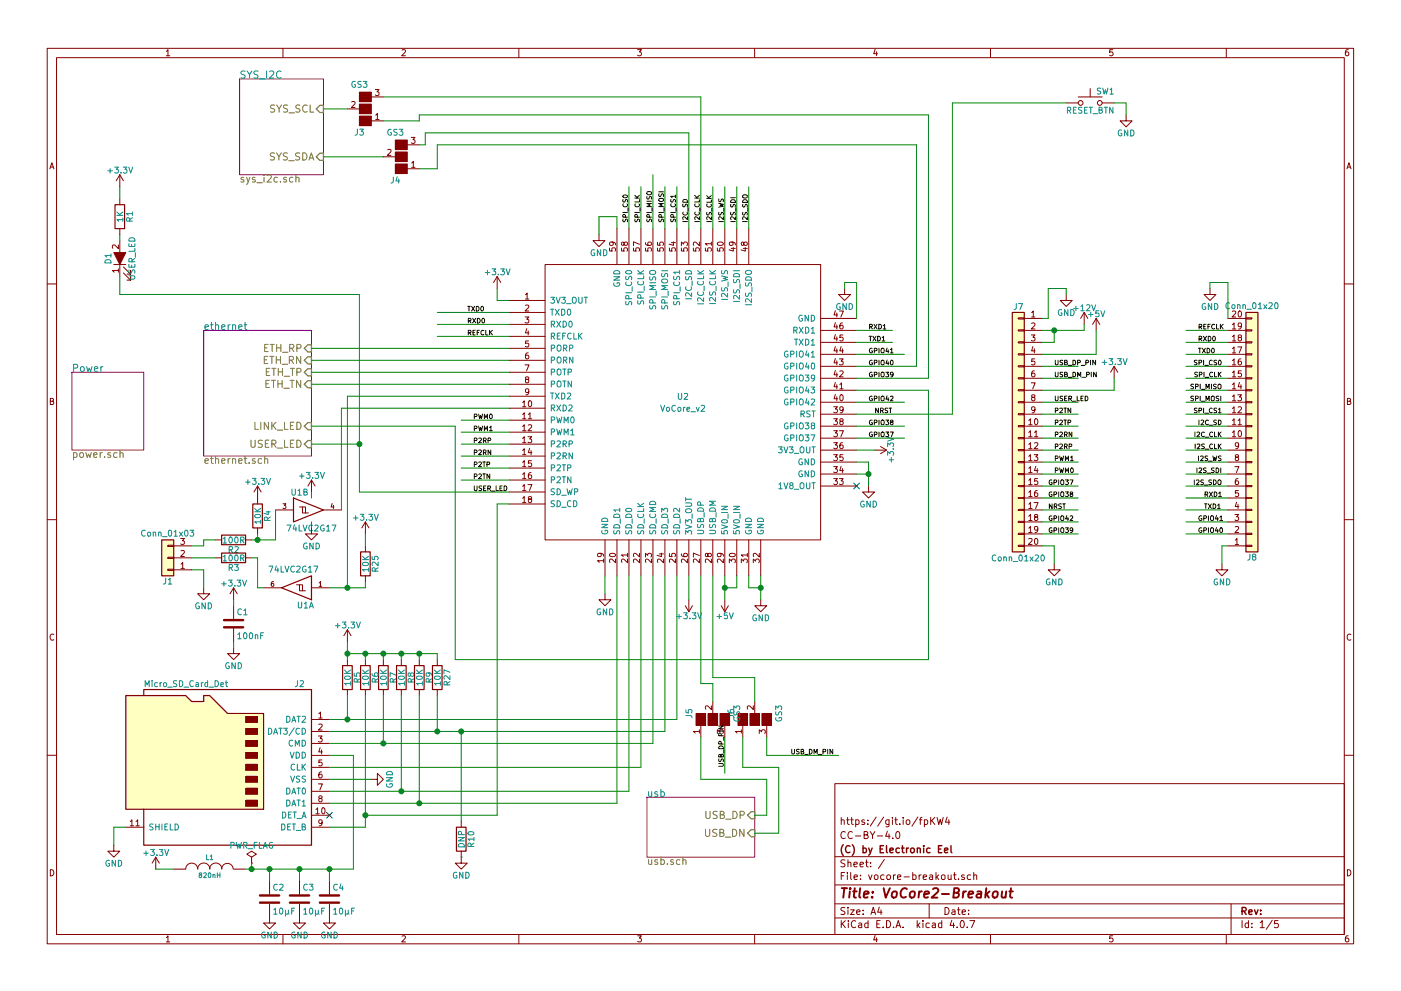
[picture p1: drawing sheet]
EESchema Schematic File Version 2
LIBS:power
LIBS:device
LIBS:switches
LIBS:relays
LIBS:motors
LIBS:transistors
LIBS:conn
LIBS:linear
LIBS:regul
LIBS:74xx
LIBS:cmos4000
LIBS:adc-dac
LIBS:memory
LIBS:xilinx
LIBS:microcontrollers
LIBS:dsp
LIBS:microchip
LIBS:analog_switches
LIBS:motorola
LIBS:texas
LIBS:intel
LIBS:audio
LIBS:interface
LIBS:digital-audio
LIBS:philips
LIBS:display
LIBS:cypress
LIBS:siliconi
LIBS:opto
LIBS:atmel
LIBS:contrib
LIBS:valves
LIBS:win
LIBS:hr911105_rj45
LIBS:ip4220cz6
LIBS:74xgxx
LIBS:tm-kicad-lib
LIBS:mt9700
LIBS:lm75
LIBS:SY8113B
LIBS:rv-8803
LIBS:solderbridge
LIBS:vocore-breakout-cache
EELAYER 25 0
EELAYER END
$Descr A4 11693 8268
encoding utf-8
Sheet 1 5
Title "VoCore2-Breakout"
Date ""
Rev ""
Comp "(C) by Electronic Eel"
Comment1 "CC-BY-4.0"
Comment2 "https://git.io/fpKW4"
Comment3 ""
Comment4 ""
$EndDescr
$Comp
L VoCore_v2 U2
U 1 1
P 5700 3350
F 0 "U2" H 5700 3400 50  0000 C CNN
F 1 "VoCore_v2" H 5700 3300 50  0000 C CNN
F 2 "modules:VoCore_v2" H 5700 3000 50  0001 C CNN
F 3 "DOCUMENTATION" H 5700 2900 50  0001 C CNN
	1    5700 3350
	1    0    0    -1  
$EndComp
$Sheet
S 1700 2750 900  1050
U 5BB50F9E
F0 "ethernet" 60
F1 "ethernet.sch" 60
F2 "ETH_RP" I R 2600 2900 60 
F3 "ETH_RN" I R 2600 3000 60 
F4 "ETH_TP" I R 2600 3100 60 
F5 "ETH_TN" I R 2600 3200 60 
F6 "LINK_LED" I R 2600 3550 60 
F7 "USER_LED" I R 2600 3700 60 
$EndSheet
$Comp
L Micro_SD_Card_Det J2
U 1 1
P 1850 6400
F 0 "J2" H 1200 7100 50  0000 C CNN
F 1 "Micro_SD_Card_Det" H 2500 7100 50  0000 R CNN
F 2 "modules:microSD-Receptacle-SelfEject" H 3900 7100 50  0001 C CNN
F 3 "" H 1850 6500 50  0001 C CNN
	1    1850 6400
	-1   0    0    -1  
$EndComp
$Comp
L GND #PWR01
U 1 1
P 950 7050
F 0 "#PWR01" H 950 6800 50  0001 C CNN
F 1 "GND" H 950 6900 50  0000 C CNN
F 2 "" H 950 7050 50  0001 C CNN
F 3 "" H 950 7050 50  0001 C CNN
	1    950  7050
	1    0    0    -1  
$EndComp
$Comp
L +3.3V #PWR02
U 1 1
P 2900 5350
F 0 "#PWR02" H 2900 5200 50  0001 C CNN
F 1 "+3.3V" H 2900 5490 50  0000 C CNN
F 2 "" H 2900 5350 50  0001 C CNN
F 3 "" H 2900 5350 50  0001 C CNN
	1    2900 5350
	1    0    0    -1  
$EndComp
$Comp
L R R5
U 1 1
P 2900 5650
F 0 "R5" V 2980 5650 50  0000 C CNN
F 1 "10K" V 2900 5650 50  0000 C CNN
F 2 "modules:SMD0603-wide-R" V 2830 5650 50  0001 C CNN
F 3 "" H 2900 5650 50  0001 C CNN
	1    2900 5650
	1    0    0    -1  
$EndComp
$Comp
L R R7
U 1 1
P 3200 5650
F 0 "R7" V 3280 5650 50  0000 C CNN
F 1 "10K" V 3200 5650 50  0000 C CNN
F 2 "modules:SMD0603-wide-R" V 3130 5650 50  0001 C CNN
F 3 "" H 3200 5650 50  0001 C CNN
	1    3200 5650
	1    0    0    -1  
$EndComp
$Comp
L R R8
U 1 1
P 3350 5650
F 0 "R8" V 3430 5650 50  0000 C CNN
F 1 "10K" V 3350 5650 50  0000 C CNN
F 2 "modules:SMD0603-wide-R" V 3280 5650 50  0001 C CNN
F 3 "" H 3350 5650 50  0001 C CNN
	1    3350 5650
	1    0    0    -1  
$EndComp
$Comp
L R R9
U 1 1
P 3500 5650
F 0 "R9" V 3580 5650 50  0000 C CNN
F 1 "10K" V 3500 5650 50  0000 C CNN
F 2 "modules:SMD0603-wide-R" V 3430 5650 50  0001 C CNN
F 3 "" H 3500 5650 50  0001 C CNN
	1    3500 5650
	1    0    0    -1  
$EndComp
$Comp
L Conn_01x03 J1
U 1 1
P 1400 4650
F 0 "J1" H 1400 4850 50  0000 C CNN
F 1 "Conn_01x03" H 1400 4450 50  0000 C CNN
F 2 "Pin_Headers:Pin_Header_Angled_1x03_Pitch2.54mm" H 1400 4650 50  0001 C CNN
F 3 "" H 1400 4650 50  0001 C CNN
	1    1400 4650
	-1   0    0    1   
$EndComp
$Comp
L 74LVC2G17 U1
U 1 1
P 2450 4900
F 0 "U1" H 2350 5050 50  0000 C CNN
F 1 "74LVC2G17" H 2450 4750 50  0000 C CNN
F 2 "modules:SC-70-6-wide" H 2450 4900 50  0001 C CNN
F 3 "" H 2450 4900 50  0001 C CNN
	1    2450 4900
	-1   0    0    1   
$EndComp
$Comp
L GND #PWR03
U 1 1
P 1700 4900
F 0 "#PWR03" H 1700 4650 50  0001 C CNN
F 1 "GND" H 1700 4750 50  0000 C CNN
F 2 "" H 1700 4900 50  0001 C CNN
F 3 "" H 1700 4900 50  0001 C CNN
	1    1700 4900
	1    0    0    -1  
$EndComp
$Comp
L 74LVC2G17 U1
U 2 1
P 2600 4250
F 0 "U1" H 2500 4400 50  0000 C CNN
F 1 "74LVC2G17" H 2600 4100 50  0000 C CNN
F 2 "modules:SC-70-6-wide" H 2600 4250 50  0001 C CNN
F 3 "" H 2600 4250 50  0001 C CNN
	2    2600 4250
	1    0    0    -1  
$EndComp
$Comp
L R R2
U 1 1
P 1950 4500
F 0 "R2" V 2030 4500 50  0000 C CNN
F 1 "100R" V 1950 4500 50  0000 C CNN
F 2 "modules:SMD0603-wide-R" V 1880 4500 50  0001 C CNN
F 3 "" H 1950 4500 50  0001 C CNN
	1    1950 4500
	0    1    1    0   
$EndComp
$Comp
L R R3
U 1 1
P 1950 4650
F 0 "R3" V 2030 4650 50  0000 C CNN
F 1 "100R" V 1950 4650 50  0000 C CNN
F 2 "modules:SMD0603-wide-R" V 1880 4650 50  0001 C CNN
F 3 "" H 1950 4650 50  0001 C CNN
	1    1950 4650
	0    1    1    0   
$EndComp
$Comp
L +3.3V #PWR04
U 1 1
P 2150 4150
F 0 "#PWR04" H 2150 4000 50  0001 C CNN
F 1 "+3.3V" H 2150 4290 50  0000 C CNN
F 2 "" H 2150 4150 50  0001 C CNN
F 3 "" H 2150 4150 50  0001 C CNN
	1    2150 4150
	1    0    0    -1  
$EndComp
$Comp
L R R4
U 1 1
P 2150 4300
F 0 "R4" V 2230 4300 50  0000 C CNN
F 1 "10K" V 2150 4300 50  0000 C CNN
F 2 "modules:SMD0603-wide-R" V 2080 4300 50  0001 C CNN
F 3 "" H 2150 4300 50  0001 C CNN
	1    2150 4300
	1    0    0    -1  
$EndComp
$Sheet
S 5400 6650 900  500 
U 5BB5493D
F0 "usb" 60
F1 "usb.sch" 60
F2 "USB_DP" I R 6300 6800 60 
F3 "USB_DN" I R 6300 6950 60 
$EndSheet
$Comp
L R R10
U 1 1
P 3850 7000
F 0 "R10" V 3930 7000 50  0000 C CNN
F 1 "DNP" V 3850 7000 50  0000 C CNN
F 2 "modules:SMD0603-wide-R" V 3780 7000 50  0001 C CNN
F 3 "" H 3850 7000 50  0001 C CNN
	1    3850 7000
	1    0    0    -1  
$EndComp
$Comp
L GND #PWR05
U 1 1
P 3850 7150
F 0 "#PWR05" H 3850 6900 50  0001 C CNN
F 1 "GND" H 3850 7000 50  0000 C CNN
F 2 "" H 3850 7150 50  0001 C CNN
F 3 "" H 3850 7150 50  0001 C CNN
	1    3850 7150
	1    0    0    -1  
$EndComp
$Comp
L R R6
U 1 1
P 3050 5650
F 0 "R6" V 3130 5650 50  0000 C CNN
F 1 "10K" V 3050 5650 50  0000 C CNN
F 2 "modules:SMD0603-wide-R" V 2980 5650 50  0001 C CNN
F 3 "" H 3050 5650 50  0001 C CNN
	1    3050 5650
	1    0    0    -1  
$EndComp
$Comp
L GND #PWR06
U 1 1
P 3100 6500
F 0 "#PWR06" H 3100 6250 50  0001 C CNN
F 1 "GND" H 3100 6350 50  0000 C CNN
F 2 "" H 3100 6500 50  0001 C CNN
F 3 "" H 3100 6500 50  0001 C CNN
	1    3100 6500
	0    -1   -1   0   
$EndComp
$Comp
L C C2
U 1 1
P 2250 7500
F 0 "C2" H 2275 7600 50  0000 L CNN
F 1 "10µF" H 2275 7400 50  0000 L CNN
F 2 "modules:SMD0805-wide-C" H 2288 7350 50  0001 C CNN
F 3 "" H 2250 7500 50  0001 C CNN
	1    2250 7500
	1    0    0    -1  
$EndComp
$Comp
L C C3
U 1 1
P 2500 7500
F 0 "C3" H 2525 7600 50  0000 L CNN
F 1 "10µF" H 2525 7400 50  0000 L CNN
F 2 "modules:SMD0805-wide-C" H 2538 7350 50  0001 C CNN
F 3 "" H 2500 7500 50  0001 C CNN
	1    2500 7500
	1    0    0    -1  
$EndComp
$Comp
L C C4
U 1 1
P 2750 7500
F 0 "C4" H 2775 7600 50  0000 L CNN
F 1 "10µF" H 2775 7400 50  0000 L CNN
F 2 "modules:SMD0805-wide-C" H 2788 7350 50  0001 C CNN
F 3 "" H 2750 7500 50  0001 C CNN
	1    2750 7500
	1    0    0    -1  
$EndComp
$Comp
L +3.3V #PWR07
U 1 1
P 1300 7250
F 0 "#PWR07" H 1300 7100 50  0001 C CNN
F 1 "+3.3V" H 1300 7390 50  0000 C CNN
F 2 "" H 1300 7250 50  0001 C CNN
F 3 "" H 1300 7250 50  0001 C CNN
	1    1300 7250
	1    0    0    -1  
$EndComp
$Comp
L INDUCTOR L1
U 1 1
P 1750 7250
F 0 "L1" H 1750 7350 40  0000 C CNN
F 1 "820nH" H 1750 7200 40  0000 C CNN
F 2 "modules:SMD0805-wide" V 1750 7250 60  0001 C CNN
F 3 "" V 1750 7250 60  0000 C CNN
	1    1750 7250
	1    0    0    -1  
$EndComp
$Comp
L GND #PWR08
U 1 1
P 2250 7650
F 0 "#PWR08" H 2250 7400 50  0001 C CNN
F 1 "GND" H 2250 7500 50  0000 C CNN
F 2 "" H 2250 7650 50  0001 C CNN
F 3 "" H 2250 7650 50  0001 C CNN
	1    2250 7650
	1    0    0    -1  
$EndComp
$Comp
L GND #PWR09
U 1 1
P 2500 7650
F 0 "#PWR09" H 2500 7400 50  0001 C CNN
F 1 "GND" H 2500 7500 50  0000 C CNN
F 2 "" H 2500 7650 50  0001 C CNN
F 3 "" H 2500 7650 50  0001 C CNN
	1    2500 7650
	1    0    0    -1  
$EndComp
$Comp
L GND #PWR010
U 1 1
P 2750 7650
F 0 "#PWR010" H 2750 7400 50  0001 C CNN
F 1 "GND" H 2750 7500 50  0000 C CNN
F 2 "" H 2750 7650 50  0001 C CNN
F 3 "" H 2750 7650 50  0001 C CNN
	1    2750 7650
	1    0    0    -1  
$EndComp
$Comp
L GS3 J6
U 1 1
P 6300 6000
F 0 "J6" H 6350 6200 50  0000 C CNN
F 1 "GS3" H 6350 5801 50  0000 C CNN
F 2 "modules:Solderbridge-3pad" V 6388 5926 50  0001 C CNN
F 3 "" H 6300 6000 50  0001 C CNN
	1    6300 6000
	0    -1   -1   0   
$EndComp
$Comp
L GS3 J5
U 1 1
P 5950 6000
F 0 "J5" H 6000 6200 50  0000 C CNN
F 1 "GS3" H 6000 5801 50  0000 C CNN
F 2 "modules:Solderbridge-3pad" V 6038 5926 50  0001 C CNN
F 3 "" H 5950 6000 50  0001 C CNN
	1    5950 6000
	0    -1   -1   0   
$EndComp
$Comp
L C C1
U 1 1
P 1950 5200
F 0 "C1" H 1975 5300 50  0000 L CNN
F 1 "100nF" H 1975 5100 50  0000 L CNN
F 2 "modules:SMD0603-wide-C" H 1988 5050 50  0001 C CNN
F 3 "" H 1950 5200 50  0001 C CNN
	1    1950 5200
	1    0    0    -1  
$EndComp
$Comp
L GND #PWR011
U 1 1
P 1950 5400
F 0 "#PWR011" H 1950 5150 50  0001 C CNN
F 1 "GND" H 1950 5250 50  0000 C CNN
F 2 "" H 1950 5400 50  0001 C CNN
F 3 "" H 1950 5400 50  0001 C CNN
	1    1950 5400
	1    0    0    -1  
$EndComp
$Comp
L +3.3V #PWR012
U 1 1
P 1950 5000
F 0 "#PWR012" H 1950 4850 50  0001 C CNN
F 1 "+3.3V" H 1950 5140 50  0000 C CNN
F 2 "" H 1950 5000 50  0001 C CNN
F 3 "" H 1950 5000 50  0001 C CNN
	1    1950 5000
	1    0    0    -1  
$EndComp
$Sheet
S 2000 650  700  800 
U 5BB7BF01
F0 "SYS_I2C" 60
F1 "sys_i2c.sch" 60
F2 "SYS_SCL" I R 2700 900 60 
F3 "SYS_SDA" I R 2700 1300 60 
$EndSheet
$Comp
L GS3 J3
U 1 1
P 3050 900
F 0 "J3" H 3100 1100 50  0000 C CNN
F 1 "GS3" H 3100 701 50  0000 C CNN
F 2 "modules:Solderbridge-3pad" V 3138 826 50  0001 C CNN
F 3 "" H 3050 900 50  0001 C CNN
	1    3050 900 
	-1   0    0    1   
$EndComp
$Comp
L GS3 J4
U 1 1
P 3350 1300
F 0 "J4" H 3400 1500 50  0000 C CNN
F 1 "GS3" H 3400 1101 50  0000 C CNN
F 2 "modules:Solderbridge-3pad" V 3438 1226 50  0001 C CNN
F 3 "" H 3350 1300 50  0001 C CNN
	1    3350 1300
	-1   0    0    1   
$EndComp
$Comp
L +3.3V #PWR013
U 1 1
P 1000 1550
F 0 "#PWR013" H 1000 1400 50  0001 C CNN
F 1 "+3.3V" H 1000 1690 50  0000 C CNN
F 2 "" H 1000 1550 50  0001 C CNN
F 3 "" H 1000 1550 50  0001 C CNN
	1    1000 1550
	1    0    0    -1  
$EndComp
$Comp
L R R1
U 1 1
P 1000 1800
F 0 "R1" V 1080 1800 50  0000 C CNN
F 1 "1K" V 1000 1800 50  0000 C CNN
F 2 "modules:SMD0603-wide-R" V 930 1800 50  0001 C CNN
F 3 "" H 1000 1800 50  0001 C CNN
	1    1000 1800
	1    0    0    -1  
$EndComp
$Comp
L LED_ALT D1
U 1 1
P 1000 2150
F 0 "D1" H 1000 2250 50  0000 C CNN
F 1 "USER_LED" H 1000 2050 50  0000 C CNN
F 2 "modules:SMD0603-wide-diode" H 1000 2150 50  0001 C CNN
F 3 "" H 1000 2150 50  0001 C CNN
	1    1000 2150
	0    -1   -1   0   
$EndComp
$Comp
L SW_Push SW1
U 1 1
P 9100 850
F 0 "SW1" H 9150 950 50  0000 L CNN
F 1 "RESET_BTN" H 9100 790 50  0000 C CNN
F 2 "modules:Push-Button-SMD-6.0x3.5mm" H 9100 1050 50  0001 C CNN
F 3 "" H 9100 1050 50  0001 C CNN
	1    9100 850 
	1    0    0    -1  
$EndComp
$Comp
L GND #PWR014
U 1 1
P 9400 950
F 0 "#PWR014" H 9400 700 50  0001 C CNN
F 1 "GND" H 9400 800 50  0000 C CNN
F 2 "" H 9400 950 50  0001 C CNN
F 3 "" H 9400 950 50  0001 C CNN
	1    9400 950 
	1    0    0    -1  
$EndComp
$Sheet
S 600  3100 600  650 
U 5BB8CDF4
F0 "Power" 60
F1 "power.sch" 60
$EndSheet
$Comp
L Conn_01x20 J7
U 1 1
P 8500 3550
F 0 "J7" H 8500 4550 50  0000 C CNN
F 1 "Conn_01x20" H 8500 2450 50  0000 C CNN
F 2 "Pin_Headers:Pin_Header_Straight_1x20_Pitch2.54mm" H 8500 3550 50  0001 C CNN
F 3 "" H 8500 3550 50  0001 C CNN
	1    8500 3550
	-1   0    0    -1  
$EndComp
$Comp
L Conn_01x20 J8
U 1 1
P 10450 3650
F 0 "J8" H 10450 4650 50  0000 C CNN
F 1 "Conn_01x20" H 10450 2550 50  0000 C CNN
F 2 "Pin_Headers:Pin_Header_Straight_1x20_Pitch2.54mm" H 10450 3650 50  0001 C CNN
F 3 "" H 10450 3650 50  0001 C CNN
	1    10450 3650
	1    0    0    1   
$EndComp
$Comp
L GND #PWR015
U 1 1
P 8900 2450
F 0 "#PWR015" H 8900 2200 50  0001 C CNN
F 1 "GND" H 8900 2300 50  0000 C CNN
F 2 "" H 8900 2450 50  0001 C CNN
F 3 "" H 8900 2450 50  0001 C CNN
	1    8900 2450
	1    0    0    -1  
$EndComp
$Comp
L +12V #PWR016
U 1 1
P 9050 2700
F 0 "#PWR016" H 9050 2550 50  0001 C CNN
F 1 "+12V" H 9050 2840 50  0000 C CNN
F 2 "" H 9050 2700 50  0001 C CNN
F 3 "" H 9050 2700 50  0001 C CNN
	1    9050 2700
	1    0    0    -1  
$EndComp
$Comp
L +5V #PWR017
U 1 1
P 9150 2750
F 0 "#PWR017" H 9150 2600 50  0001 C CNN
F 1 "+5V" H 9150 2890 50  0000 C CNN
F 2 "" H 9150 2750 50  0001 C CNN
F 3 "" H 9150 2750 50  0001 C CNN
	1    9150 2750
	1    0    0    -1  
$EndComp
$Comp
L +3.3V #PWR018
U 1 1
P 9300 3150
F 0 "#PWR018" H 9300 3000 50  0001 C CNN
F 1 "+3.3V" H 9300 3290 50  0000 C CNN
F 2 "" H 9300 3150 50  0001 C CNN
F 3 "" H 9300 3150 50  0001 C CNN
	1    9300 3150
	1    0    0    -1  
$EndComp
$Comp
L GND #PWR019
U 1 1
P 8800 4700
F 0 "#PWR019" H 8800 4450 50  0001 C CNN
F 1 "GND" H 8800 4550 50  0000 C CNN
F 2 "" H 8800 4700 50  0001 C CNN
F 3 "" H 8800 4700 50  0001 C CNN
	1    8800 4700
	1    0    0    -1  
$EndComp
$Comp
L GND #PWR020
U 1 1
P 10200 4700
F 0 "#PWR020" H 10200 4450 50  0001 C CNN
F 1 "GND" H 10200 4550 50  0000 C CNN
F 2 "" H 10200 4700 50  0001 C CNN
F 3 "" H 10200 4700 50  0001 C CNN
	1    10200 4700
	1    0    0    -1  
$EndComp
$Comp
L GND #PWR021
U 1 1
P 10100 2400
F 0 "#PWR021" H 10100 2150 50  0001 C CNN
F 1 "GND" H 10100 2250 50  0000 C CNN
F 2 "" H 10100 2400 50  0001 C CNN
F 3 "" H 10100 2400 50  0001 C CNN
	1    10100 2400
	1    0    0    -1  
$EndComp
Text Label 3900 2600 0    39   ~ 0
TXD0
Text Label 3900 2700 0    39   ~ 0
RXD0
Text Label 3900 2800 0    39   ~ 0
REFCLK
Wire Wire Line
	4250 2900 2600 2900
Wire Wire Line
	4250 3000 2600 3000
Wire Wire Line
	4250 3100 2600 3100
Wire Wire Line
	4250 3200 2600 3200
Wire Wire Line
	7150 3250 7750 3250
Wire Wire Line
	7750 3250 7750 5500
Wire Wire Line
	7750 5500 3800 5500
Wire Wire Line
	3800 5500 3800 3550
Wire Wire Line
	3800 3550 2600 3550
Wire Wire Line
	5150 6700 5150 4800
Wire Wire Line
	2750 6700 5150 6700
Wire Wire Line
	2750 6600 5250 6600
Wire Wire Line
	5250 6600 5250 4800
Wire Wire Line
	2750 6400 5350 6400
Wire Wire Line
	5350 6400 5350 4800
Wire Wire Line
	2750 6200 5450 6200
Wire Wire Line
	5450 6200 5450 4800
Wire Wire Line
	5550 6100 5550 4800
Wire Wire Line
	2750 6100 5550 6100
Wire Wire Line
	5650 6000 5650 4800
Wire Wire Line
	2750 6000 5650 6000
Wire Wire Line
	1050 6900 950  6900
Wire Wire Line
	950  6900 950  7050
Wire Wire Line
	2900 5800 2900 6000
Connection ~ 2900 6000
Wire Wire Line
	3200 5800 3200 6200
Connection ~ 3200 6200
Wire Wire Line
	3350 5800 3350 6600
Connection ~ 3350 6600
Wire Wire Line
	3500 5800 3500 6700
Connection ~ 3500 6700
Wire Wire Line
	2900 5350 2900 5500
Connection ~ 2900 5450
Wire Wire Line
	3200 5450 3200 5500
Wire Wire Line
	3350 5450 3350 5500
Connection ~ 3200 5450
Wire Wire Line
	3500 5450 3500 5500
Connection ~ 3350 5450
Wire Wire Line
	2750 6300 2950 6300
Wire Wire Line
	1600 4750 1700 4750
Wire Wire Line
	1700 4750 1700 4900
Wire Wire Line
	1600 4550 1700 4550
Wire Wire Line
	1700 4550 1700 4500
Wire Wire Line
	1700 4500 1800 4500
Wire Wire Line
	1600 4650 1800 4650
Wire Wire Line
	2100 4500 2300 4500
Wire Wire Line
	2100 4650 2150 4650
Wire Wire Line
	2150 4650 2150 4900
Wire Wire Line
	2150 4900 2200 4900
Wire Wire Line
	4250 3400 2850 3400
Wire Wire Line
	4250 3300 2900 3300
Wire Wire Line
	2900 3300 2900 4900
Wire Wire Line
	2750 4900 3050 4900
Wire Wire Line
	2150 4500 2150 4450
Connection ~ 2150 4500
Wire Wire Line
	6400 6800 6300 6800
Wire Wire Line
	6500 6950 6300 6950
Wire Wire Line
	3850 6850 3850 6100
Connection ~ 3850 6100
Wire Wire Line
	3850 7150 3850 7150
Wire Wire Line
	3050 5500 3050 5450
Connection ~ 3050 5450
Wire Wire Line
	3050 5800 3050 6900
Wire Wire Line
	2750 6500 3100 6500
Wire Wire Line
	4150 6800 4150 4200
Wire Wire Line
	4150 4200 4250 4200
Connection ~ 3050 6800
Wire Wire Line
	2900 5450 3650 5450
Wire Wire Line
	1300 7250 1450 7250
Wire Wire Line
	2050 7250 2950 7250
Wire Wire Line
	2250 7250 2250 7350
Wire Wire Line
	2500 7250 2500 7350
Connection ~ 2250 7250
Wire Wire Line
	2750 7250 2750 7350
Connection ~ 2500 7250
Wire Wire Line
	2950 7250 2950 6300
Connection ~ 2750 7250
Wire Wire Line
	5850 4800 5850 5700
Wire Wire Line
	5850 5700 5950 5700
Wire Wire Line
	5950 5700 5950 5850
Wire Wire Line
	5850 6150 5850 6500
Wire Wire Line
	5850 6500 6400 6500
Wire Wire Line
	6400 6500 6400 6800
Wire Wire Line
	6200 6150 6200 6400
Wire Wire Line
	6200 6400 6500 6400
Wire Wire Line
	6500 6400 6500 6950
Wire Wire Line
	5950 4800 5950 5650
Wire Wire Line
	5950 5650 6300 5650
Wire Wire Line
	6300 5650 6300 5850
Wire Wire Line
	1950 5050 1950 5000
Wire Wire Line
	1950 5350 1950 5400
Wire Wire Line
	5750 1100 5750 1900
Wire Wire Line
	5850 800  5850 1900
Wire Wire Line
	3200 800  5850 800 
Wire Wire Line
	3550 1100 5750 1100
Wire Wire Line
	7150 3150 7750 3150
Wire Wire Line
	7750 3150 7750 950 
Wire Wire Line
	7750 950  3500 950 
Wire Wire Line
	7150 3050 7650 3050
Wire Wire Line
	7650 3050 7650 1200
Wire Wire Line
	7650 1200 3650 1200
Wire Wire Line
	1000 2000 1000 1950
Wire Wire Line
	1000 1650 1000 1550
Wire Wire Line
	1000 2300 1000 2450
Wire Wire Line
	1000 2450 3000 2450
Wire Wire Line
	3000 2450 3000 4100
Wire Wire Line
	3000 4100 4250 4100
Wire Wire Line
	9300 850  9400 850 
Wire Wire Line
	9400 850  9400 950 
Wire Wire Line
	8900 850  7950 850 
Wire Wire Line
	7950 850  7950 3450
Wire Wire Line
	7950 3450 7150 3450
Wire Wire Line
	3500 950  3500 1000
Wire Wire Line
	3500 1000 3200 1000
Wire Wire Line
	3200 1300 2700 1300
Wire Wire Line
	2900 900  2700 900 
Wire Wire Line
	3550 1100 3550 1200
Wire Wire Line
	3550 1200 3500 1200
Wire Wire Line
	3650 1200 3650 1400
Wire Wire Line
	3650 1400 3500 1400
Wire Wire Line
	5450 1900 5450 1450
Wire Wire Line
	7150 2950 7550 2950
Wire Wire Line
	8700 2650 8750 2650
Wire Wire Line
	8750 2650 8750 2400
Wire Wire Line
	8750 2400 8900 2400
Wire Wire Line
	8900 2400 8900 2450
Wire Wire Line
	9050 2750 9050 2700
Wire Wire Line
	8700 2750 9050 2750
Wire Wire Line
	9150 2750 9150 2950
Wire Wire Line
	8700 4550 8800 4550
Wire Wire Line
	8800 4550 8800 4700
Wire Wire Line
	10200 4700 10200 4550
Wire Wire Line
	10200 4550 10250 4550
Wire Wire Line
	10250 2650 10250 2350
Wire Wire Line
	10250 2350 10100 2350
Wire Wire Line
	10100 2350 10100 2400
Wire Wire Line
	4250 2600 3650 2600
Wire Wire Line
	4250 2700 3650 2700
Wire Wire Line
	4250 2800 3650 2800
Wire Wire Line
	4250 3500 3850 3500
Wire Wire Line
	4250 3600 3850 3600
Wire Wire Line
	4250 3700 3850 3700
Wire Wire Line
	4250 3800 3850 3800
Wire Wire Line
	4250 3900 3850 3900
Wire Wire Line
	4250 4000 3850 4000
Text Label 3950 3500 0    39   ~ 0
PWM0
Text Label 3950 3600 0    39   ~ 0
PWM1
Text Label 3950 3700 0    39   ~ 0
P2RP
Text Label 3950 3800 0    39   ~ 0
P2RN
Text Label 3950 3900 0    39   ~ 0
P2TP
Text Label 3950 4000 0    39   ~ 0
P2TN
Text Label 3950 4100 0    39   ~ 0
USER_LED
$Comp
L +3.3V #PWR022
U 1 1
P 4150 2400
F 0 "#PWR022" H 4150 2250 50  0001 C CNN
F 1 "+3.3V" H 4150 2540 50  0000 C CNN
F 2 "" H 4150 2400 50  0001 C CNN
F 3 "" H 4150 2400 50  0001 C CNN
	1    4150 2400
	1    0    0    -1  
$EndComp
$Comp
L +3.3V #PWR023
U 1 1
P 5750 5000
F 0 "#PWR023" H 5750 4850 50  0001 C CNN
F 1 "+3.3V" H 5750 5140 50  0000 C CNN
F 2 "" H 5750 5000 50  0001 C CNN
F 3 "" H 5750 5000 50  0001 C CNN
	1    5750 5000
	-1   0    0    1   
$EndComp
$Comp
L +3.3V #PWR024
U 1 1
P 7300 3750
F 0 "#PWR024" H 7300 3600 50  0001 C CNN
F 1 "+3.3V" H 7300 3890 50  0000 C CNN
F 2 "" H 7300 3750 50  0001 C CNN
F 3 "" H 7300 3750 50  0001 C CNN
	1    7300 3750
	0    1    1    0   
$EndComp
Wire Wire Line
	4250 2500 4150 2500
Wire Wire Line
	4150 2500 4150 2400
Wire Wire Line
	5750 5000 5750 4800
Wire Wire Line
	7300 3750 7150 3750
NoConn ~ 7150 4050
Text Label 7300 3450 0    39   ~ 0
NRST
$Comp
L GND #PWR025
U 1 1
P 5050 4950
F 0 "#PWR025" H 5050 4700 50  0001 C CNN
F 1 "GND" H 5050 4800 50  0000 C CNN
F 2 "" H 5050 4950 50  0001 C CNN
F 3 "" H 5050 4950 50  0001 C CNN
	1    5050 4950
	1    0    0    -1  
$EndComp
Wire Wire Line
	5050 4950 5050 4800
$Comp
L GND #PWR026
U 1 1
P 6350 5000
F 0 "#PWR026" H 6350 4750 50  0001 C CNN
F 1 "GND" H 6350 4850 50  0000 C CNN
F 2 "" H 6350 5000 50  0001 C CNN
F 3 "" H 6350 5000 50  0001 C CNN
	1    6350 5000
	1    0    0    -1  
$EndComp
$Comp
L +5V #PWR027
U 1 1
P 6050 5000
F 0 "#PWR027" H 6050 4850 50  0001 C CNN
F 1 "+5V" H 6050 5140 50  0000 C CNN
F 2 "" H 6050 5000 50  0001 C CNN
F 3 "" H 6050 5000 50  0001 C CNN
	1    6050 5000
	-1   0    0    1   
$EndComp
Wire Wire Line
	6150 4900 6150 4800
Wire Wire Line
	6350 4800 6350 5000
Wire Wire Line
	6350 4900 6250 4900
Wire Wire Line
	6250 4900 6250 4800
Connection ~ 6350 4900
Wire Wire Line
	6050 4800 6050 5000
Wire Wire Line
	6150 4900 6050 4900
Connection ~ 6050 4900
$Comp
L GND #PWR028
U 1 1
P 7250 4050
F 0 "#PWR028" H 7250 3800 50  0001 C CNN
F 1 "GND" H 7250 3900 50  0000 C CNN
F 2 "" H 7250 4050 50  0001 C CNN
F 3 "" H 7250 4050 50  0001 C CNN
	1    7250 4050
	1    0    0    -1  
$EndComp
Wire Wire Line
	7250 3850 7250 4050
Wire Wire Line
	7250 3850 7150 3850
Wire Wire Line
	7150 3950 7250 3950
Connection ~ 7250 3950
$Comp
L GND #PWR029
U 1 1
P 5000 1950
F 0 "#PWR029" H 5000 1700 50  0001 C CNN
F 1 "GND" H 5000 1800 50  0000 C CNN
F 2 "" H 5000 1950 50  0001 C CNN
F 3 "" H 5000 1950 50  0001 C CNN
	1    5000 1950
	1    0    0    -1  
$EndComp
Wire Wire Line
	5150 1900 5150 1800
Wire Wire Line
	5150 1800 5000 1800
Wire Wire Line
	5000 1800 5000 1950
$Comp
L GND #PWR030
U 1 1
P 7050 2400
F 0 "#PWR030" H 7050 2150 50  0001 C CNN
F 1 "GND" H 7050 2250 50  0000 C CNN
F 2 "" H 7050 2400 50  0001 C CNN
F 3 "" H 7050 2400 50  0001 C CNN
	1    7050 2400
	1    0    0    -1  
$EndComp
Wire Wire Line
	7150 2650 7150 2350
Wire Wire Line
	7150 2350 7050 2350
Wire Wire Line
	7050 2350 7050 2400
Wire Wire Line
	7150 3650 7550 3650
Wire Wire Line
	7150 3550 7550 3550
Wire Wire Line
	7150 3350 7550 3350
Wire Wire Line
	7150 2850 7450 2850
Wire Wire Line
	7150 2750 7450 2750
Text Label 7250 2750 0    39   ~ 0
RXD1
Text Label 7250 2850 0    39   ~ 0
TXD1
Text Label 7250 2950 0    39   ~ 0
GPIO41
Text Label 7250 3350 0    39   ~ 0
GPIO42
Text Label 7250 3150 0    39   ~ 0
GPIO39
Text Label 7250 3050 0    39   ~ 0
GPIO40
Text Label 7250 3650 0    39   ~ 0
GPIO37
Text Label 7250 3550 0    39   ~ 0
GPIO38
Wire Wire Line
	6250 1900 6250 1550
Wire Wire Line
	6150 1900 6150 1550
Wire Wire Line
	6050 1900 6050 1550
Wire Wire Line
	5950 1900 5950 1550
Wire Wire Line
	5650 1900 5650 1550
Wire Wire Line
	5550 1900 5550 1550
Wire Wire Line
	5350 1900 5350 1550
Wire Wire Line
	5250 1900 5250 1550
Text Label 6250 1850 1    39   ~ 0
I2S_SDO
Text Label 6150 1850 1    39   ~ 0
I2S_SDI
Text Label 6050 1850 1    39   ~ 0
I2S_WS
Text Label 5950 1850 1    39   ~ 0
I2S_CLK
Text Label 5850 1850 1    39   ~ 0
I2C_CLK
Text Label 5750 1850 1    39   ~ 0
I2C_SD
Text Label 5650 1850 1    39   ~ 0
SPI_CS1
Text Label 5550 1850 1    39   ~ 0
SPI_MOSI
Text Label 5450 1850 1    39   ~ 0
SPI_MISO
Text Label 5350 1850 1    39   ~ 0
SPI_CLK
Text Label 5250 1850 1    39   ~ 0
SPI_CS0
Wire Wire Line
	10250 2750 9900 2750
Wire Wire Line
	10250 2850 9900 2850
Wire Wire Line
	10250 2950 9900 2950
Text Label 10000 2750 0    39   ~ 0
REFCLK
Text Label 10000 2850 0    39   ~ 0
RXD0
Text Label 10000 2950 0    39   ~ 0
TXD0
Wire Wire Line
	8700 3150 9000 3150
Wire Wire Line
	8700 3250 9300 3250
Wire Wire Line
	8700 3350 9000 3350
Wire Wire Line
	8700 3450 9000 3450
Wire Wire Line
	8700 3550 9000 3550
Wire Wire Line
	8700 3650 9000 3650
Wire Wire Line
	8700 3750 9000 3750
Wire Wire Line
	8700 3850 9000 3850
Wire Wire Line
	8700 3950 9000 3950
Wire Wire Line
	8700 4050 9000 4050
Wire Wire Line
	8700 4150 9000 4150
Wire Wire Line
	8700 4250 9000 4250
Wire Wire Line
	8700 4350 9000 4350
Wire Wire Line
	8700 4450 9000 4450
Wire Wire Line
	10250 3050 9900 3050
Wire Wire Line
	10250 3150 9900 3150
Wire Wire Line
	10250 3250 9900 3250
Wire Wire Line
	10250 3350 9900 3350
Wire Wire Line
	10250 3450 9900 3450
Wire Wire Line
	10250 3550 9900 3550
Wire Wire Line
	10250 3650 9900 3650
Wire Wire Line
	10250 3750 9900 3750
Wire Wire Line
	10250 3850 9900 3850
Wire Wire Line
	10250 3950 9900 3950
Wire Wire Line
	10250 4050 9900 4050
Wire Wire Line
	10250 4150 9900 4150
Wire Wire Line
	10250 4250 9900 4250
Wire Wire Line
	10250 4350 9900 4350
Wire Wire Line
	10250 4450 9900 4450
Text Label 8800 3950 0    39   ~ 0
PWM0
Text Label 8800 3850 0    39   ~ 0
PWM1
Text Label 8800 3750 0    39   ~ 0
P2RP
Text Label 8800 3650 0    39   ~ 0
P2RN
Text Label 8800 3550 0    39   ~ 0
P2TP
Text Label 8800 3450 0    39   ~ 0
P2TN
Text Label 8800 3350 0    39   ~ 0
USER_LED
Wire Wire Line
	6400 6150 6400 6300
Wire Wire Line
	6400 6300 7000 6300
Wire Wire Line
	6050 6150 6050 6450
Text Label 6600 6300 0    39   ~ 0
USB_DM_PIN
Text Label 6050 6400 1    39   ~ 0
USB_DP_PIN
Text Label 8800 3050 0    39   ~ 0
USB_DP_PIN
Text Label 8800 3150 0    39   ~ 0
USB_DM_PIN
Text Label 8750 4050 0    39   ~ 0
GPIO37
Text Label 8750 4150 0    39   ~ 0
GPIO38
Text Label 8750 4250 0    39   ~ 0
NRST
Text Label 8750 4350 0    39   ~ 0
GPIO42
Text Label 8750 4450 0    39   ~ 0
GPIO39
Text Label 10000 4450 0    39   ~ 0
GPIO40
Text Label 10000 4350 0    39   ~ 0
GPIO41
Text Label 10050 4250 0    39   ~ 0
TXD1
Text Label 10050 4150 0    39   ~ 0
RXD1
Text Label 10200 4050 2    39   ~ 0
I2S_SDO
Text Label 10200 3950 2    39   ~ 0
I2S_SDI
Text Label 10200 3850 2    39   ~ 0
I2S_WS
Text Label 10200 3750 2    39   ~ 0
I2S_CLK
Text Label 10200 3650 2    39   ~ 0
I2C_CLK
Text Label 10200 3550 2    39   ~ 0
I2C_SD
Text Label 10200 3450 2    39   ~ 0
SPI_CS1
Text Label 10200 3350 2    39   ~ 0
SPI_MOSI
Text Label 10200 3250 2    39   ~ 0
SPI_MISO
Text Label 10200 3150 2    39   ~ 0
SPI_CLK
Text Label 10200 3050 2    39   ~ 0
SPI_CS0
Wire Wire Line
	9150 2950 8700 2950
Wire Wire Line
	8800 2750 8800 2850
Wire Wire Line
	8800 2850 8700 2850
Connection ~ 8800 2750
Wire Wire Line
	3050 6800 4150 6800
Wire Wire Line
	3050 6900 2750 6900
NoConn ~ 2750 6800
$Comp
L R R25
U 1 1
P 3050 4700
F 0 "R25" V 3130 4700 50  0000 C CNN
F 1 "10K" V 3050 4700 50  0000 C CNN
F 2 "modules:SMD0603-wide-R" V 2980 4700 50  0001 C CNN
F 3 "" H 3050 4700 50  0001 C CNN
	1    3050 4700
	1    0    0    -1  
$EndComp
$Comp
L +3.3V #PWR031
U 1 1
P 3050 4450
F 0 "#PWR031" H 3050 4300 50  0001 C CNN
F 1 "+3.3V" H 3050 4590 50  0000 C CNN
F 2 "" H 3050 4450 50  0001 C CNN
F 3 "" H 3050 4450 50  0001 C CNN
	1    3050 4450
	1    0    0    -1  
$EndComp
Wire Wire Line
	3050 4550 3050 4450
Wire Wire Line
	3050 4900 3050 4850
Connection ~ 2900 4900
Wire Wire Line
	2850 3400 2850 4250
Wire Wire Line
	2300 4500 2300 4250
$Comp
L GND #PWR032
U 1 1
P 2600 4400
F 0 "#PWR032" H 2600 4150 50  0001 C CNN
F 1 "GND" H 2600 4250 50  0000 C CNN
F 2 "" H 2600 4400 50  0001 C CNN
F 3 "" H 2600 4400 50  0001 C CNN
	1    2600 4400
	1    0    0    -1  
$EndComp
$Comp
L +3.3V #PWR033
U 1 1
P 2600 4100
F 0 "#PWR033" H 2600 3950 50  0001 C CNN
F 1 "+3.3V" H 2600 4240 50  0000 C CNN
F 2 "" H 2600 4100 50  0001 C CNN
F 3 "" H 2600 4100 50  0001 C CNN
	1    2600 4100
	1    0    0    -1  
$EndComp
Wire Wire Line
	2600 4400 2600 4350
Wire Wire Line
	2600 4150 2600 4100
$Comp
L PWR_FLAG #FLG034
U 1 1
P 2100 7200
F 0 "#FLG034" H 2100 7275 50  0001 C CNN
F 1 "PWR_FLAG" H 2100 7350 50  0000 C CNN
F 2 "" H 2100 7200 50  0001 C CNN
F 3 "" H 2100 7200 50  0001 C CNN
	1    2100 7200
	1    0    0    -1  
$EndComp
Wire Wire Line
	2100 7200 2100 7250
Connection ~ 2100 7250
$Comp
L R R27
U 1 1
P 3650 5650
F 0 "R27" V 3730 5650 50  0000 C CNN
F 1 "10K" V 3650 5650 50  0000 C CNN
F 2 "modules:SMD0603-wide-R" V 3580 5650 50  0001 C CNN
F 3 "" H 3650 5650 50  0001 C CNN
	1    3650 5650
	1    0    0    -1  
$EndComp
Wire Wire Line
	3650 5450 3650 5500
Connection ~ 3500 5450
Wire Wire Line
	3650 5800 3650 6100
Connection ~ 3650 6100
Wire Wire Line
	8700 3050 9000 3050
Wire Wire Line
	9300 3250 9300 3150
Wire Wire Line
	2600 3700 3000 3700
Connection ~ 3000 3700
$EndSCHEMATC
